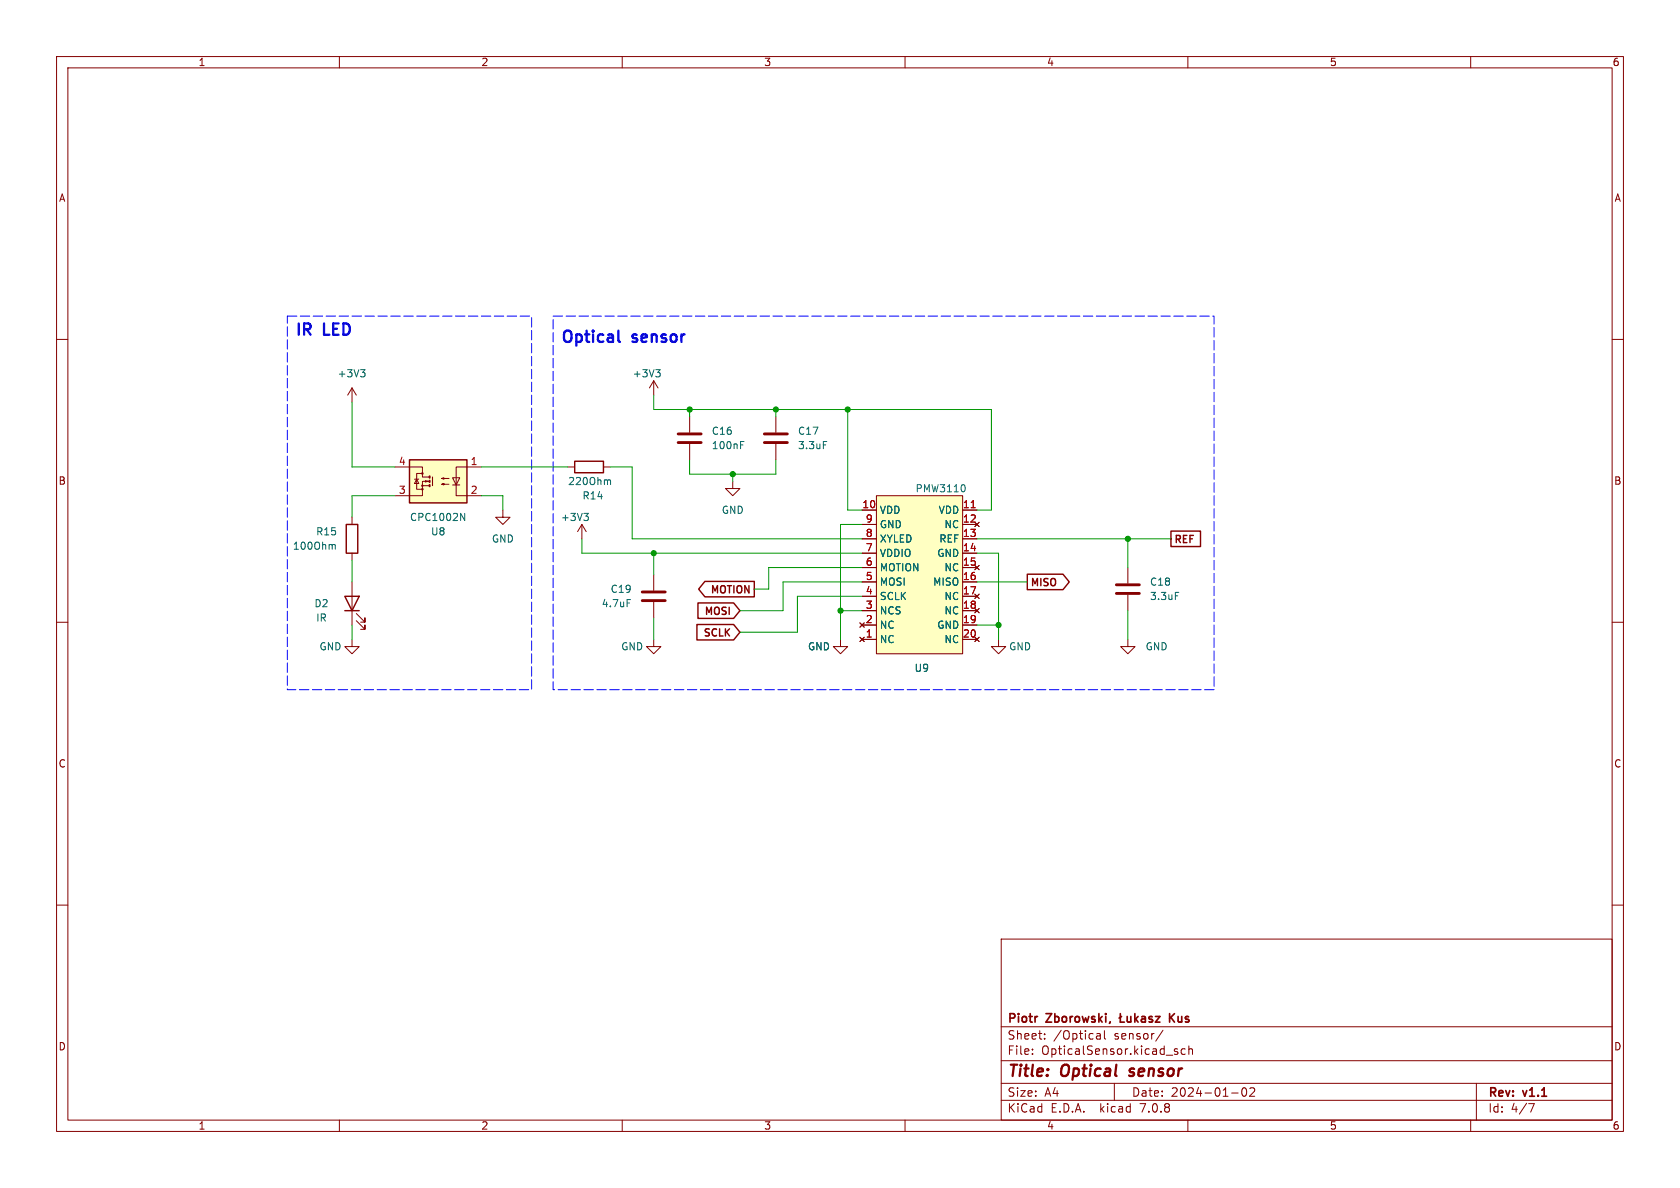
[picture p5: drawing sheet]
<svg xmlns="http://www.w3.org/2000/svg" width="297mm" height="210mm" viewBox="0 0 297 210" stroke-linecap="round" stroke-linejoin="round" font-family="sans-serif">
<g fill="none" stroke="#840000" stroke-width=".18">
<path d="M10 10h277v190h-277zM12 12h273v186h-273zM60 10v2M110 10v2M160 10v2M210 10v2M260 10v2M10 60h2M285 60h2M62.2 68.6v2.5M62.2 68.6l-.7 1.3M62.2 68.6l.8 1.3"/>
<path d="M115.6 67.3v2.6M115.6 67.3l-.8 1.3M115.6 67.3l.7 1.3M121.9 73.7v2.8M121.9 78.5v2.8M137.2 73.7v2.8M137.2 78.5v2.8M62.2 91.4v1.3M62.2 97.8v1.3M69.8 82.6h4.9v1.7h1.2M73.3 84.7h.7M73.7 84.7l.3 .8h-.7z"/>
<path d="M74.7 83.7h-1v2.8h1M74.7 85.9h1.2M75.2 85l.5 .1-.5 .1zM75.9 85.1h-1.2v2.5h-4.9M78.1 85.6l.4-.1v.2l-.4-.1h1.3M78.1 84.6l.4-.1v.2l-.4-.1h1.3M80 84.5h1.3l-.7 1.2zM80 85.7h1.3M85.1 82.6h-4.5v5h4.5M88.9 90.2v1.2h1.3l-1.3 1.3-1.3-1.3h1.3M100.3 82.6h1.3M102.9 92.7l-.8 1.3"/>
<path d="M102.9 92.7v2.6M102.9 92.7l.7 1.3M106.7 82.6h1.2M129.5 85.1v1.3h1.3l-1.3 1.2-1.2-1.2h1.2M152.4 90.2h2.5M152.4 92.7h2.5M152.4 95.3h2.5M152.4 97.8h2.5M154.9 87.6h15.3v28h-15.3zM170.2 90.2h2.5M170.2 92.7h2.5M170.2 95.3h2.5"/>
<path d="M170.2 97.8h2.5M172.3 92.3l.8 .8M172.3 99.9l.8 .8M173.1 92.3l-.8 .8M173.1 99.9l-.8 .8M10 110h2M62.2 113v1.3h1.3l-1.3 1.3-1.2-1.3h1.2M62.2 102.9v7.6M63 109.7l1.5 1.6v-.8v.8h-.7M63 108.5l1.5 1.5v-.8v.8h-.7M115.6 113v1.3h1.2l-1.2 1.3-1.3-1.3h1.3M115.6 101.6v2.8"/>
<path d="M115.6 106.4v2.8M148.6 113v1.3h-1.3l1.3 1.3 1.3-1.3h-1.3M152 112.6l.8 .8M152 110.1l.8 .8M152.4 113h2.5M152.4 100.3h2.5M152.4 102.9h2.5M152.4 105.4h2.5M152.4 108h2.5M152.4 110.5h2.5M152.8 112.6l-.8 .8M152.8 110.1l-.8 .8"/>
<path d="M170.2 113h2.5M170.2 100.3h2.5M170.2 102.9h2.5M170.2 105.4h2.5M170.2 108h2.5M170.2 110.5h2.5M172.3 105l.8 .8M172.3 107.6l.8 .7M172.3 112.6l.8 .8M173.1 105l-.8 .8M173.1 107.6l-.8 .7M173.1 112.6l-.8 .8"/>
<path d="M176.5 113v1.3h1.3l-1.3 1.3-1.2-1.3h1.2M199.4 113v1.3h1.3l-1.3 1.3-1.3-1.3h1.3M199.4 100.3v2.8M199.4 105.2v2.8M285 110h2M10 160h2M285 160h2M177 166h108v32h-108zM60 198v2M110 198v2M160 198v2M177 194.5h108"/>
<path d="M177 191.5h108M177 187.5h108M177 181.5h108M182.5 186.3v.1M182.5 185.5v.1M184.7 183.6v.1M184.7 182.8v.1M193.9 182.8h.6v.9M193.9 183.6h.6M194.5 183.1l-.6 .1M195.2 182.2v1.3l.3 .2M197 191.5v3"/>
<path d="M205.6 182.1l-1.3 2M207.6 185.7l.6 .4-.2 .3-.4-.1M208.2 185.5l-.4-.1-.2 .2M209.5 185.5l-.4-.1-.3 .3v.4l.2 .2h.5M210 198v2M210.2 185.5l.2-.1 .3 .1 .1 .9M210.2 184.9v1.5M217.7 193.2h1.2M219.7 192.4l.2-.1a.81 .81 0 0 1 .6 .6 .81 .81 0 0 1-.3 .8l-.2 .1a.81 .81 0 0 1-.3-1.4zM221 192.4l.5-.1 .2 .1 .1 .3-.9 1.1h.9M260 198v2M261 191.5v6.5"/>
<path d="M270.2 195.1h1l-.6 1.5"/>
<circle cx="74.7" cy="85.9" r=".13"/>
<circle cx="74.7" cy="86.5" r=".13"/>
<circle cx="74.7" cy="83.7" r=".13"/>
</g>
<path d="M199.6 190.1l.2 .1M199.8 189l-.1 .3 .1 .1" fill="none" stroke="#840000" stroke-width=".4"/>
<g fill="none" stroke="#840000" stroke-width=".3">
<path d="M198.1 179.2v1.5h.7M198.3 179.7l-.5 .3M199.3 179.7v.9l.4 .1 .2-.2M199.9 179.7v1M200.6 179.2v1.5M201.2 179.7l-.6 .6M201.8 179.8h.6l.1 .9M203.7 179.8l-.4-.1-.2 .2 .1 .2 .5 .2v.3h-.6M204.3 179.7h.8l-.8 1h.8M206.8 179.2v1.5M207 179.8l.6 .9M207.6 179.2l-.8 .8"/>
<path d="M200.8 180.1l.4 .6M202.5 180l-.5 .1a.29 .29 0 0 0-.2 .3 .29 .29 0 0 0 .2 .3l.5-.1"/>
</g>
<path d="M119.9 78.2h4.1M119.9 76.7h4.1M135.1 78.2h4.1M135.1 76.7h4.1M113.5 106.2h4.1M113.5 104.6h4.1M197.4 104.9h4M197.4 103.4h4" fill="none" stroke="#840000" stroke-width=".51"/>
<g fill="none" stroke="#006464" stroke-width=".18">
<path d="M63.7 65.3h.8l-.4 .5M64.3 65.8l.2 .3v.3l-.2 .2M115.9 65.3h.8l-.4 .5M116.5 65.8l.2 .3v.3l-.2 .2M130.9 78.7h.4M130.9 78h.6M145.6 78h.6M58.9 96.3l.4 .1v.7M81.4 90.7l.8 1.3v-1.3M103.2 90.7h.8l-.4 .5M103.8 91.2l.2 .3v.3l-.2 .2M107.6 84.8l.3 .2v.7"/>
<path d="M110.9 106h.6M207.8 104.7h.6"/>
</g>
<path d="M61.2 92.7h2v5.1h-2zM72.4 81.3h10.1v7.6h-10.1zM101.6 81.5h5.1v2.1h-5.1zM207 93.9h5.2v2.7h-5.2zM61 105.4h2.5l-1.3 2.6zM61 108h2.5M123.2 110.4h6.5l1.1 1.4-1.1 1.3h-6.5zM123.4 106.6h6.3l1.1 1.4-1.1 1.3h-6.3zM124.6 102.8h8.7v2.7h-8.7l-1.1-1.4zM181.6 101.5h6.3l1.1 1.4-1.1 1.3h-6.3z" fill="none" stroke="#840000" stroke-width=".25"/>
<g fill="#ffffc2" stroke="#ffffc2" stroke-width=".18">
<path d="M154.9 87.6h15.3v28h-15.3z"/>
<path d="M72.4 81.3h10.1v7.6h-10.1z"/>
</g>
<path d="M170.5 85.8l.1 .4-.1 .6" fill="none" stroke="#008484" stroke-width=".18"/>
<path d="M171.7 89.8h.7" fill="none" stroke="#a90000" stroke-width=".18"/>
<path d="M76.5 84.3v1.6" fill="none" stroke="#840000" stroke-width=".2"/>
<path d="M75.9 85.7v.3M75.9 85v.2M75.9 84.2v.3" fill="none" stroke="#840000" stroke-width=".36"/>
<path d="M109.3 58.4v1.8l.3 .2" fill="none" stroke="#0000c2" stroke-width=".4"/>
<path d="M50.8 55.9h43.2v66h-43.2v-66M97.8 55.9h116.8v66h-116.8v-66" fill="none" stroke="#00f" stroke-width=".18" stroke-dasharray="1.7 .6"/>
<g fill="none" stroke="#009600" stroke-width=".18">
<path d="M62.2 71.1v11.5h7.6M115.6 69.9v2.5h59.7v17.8h-2.6M121.9 72.4v1.3M137.2 72.4v1.3M149.9 72.4v17.8h2.5M62.2 99.1v3.8M69.8 87.6h-7.6v3.8M85.1 82.6h15.2M85.1 87.6h3.8v2.6M102.9 95.3v2.5h49.5M107.9 82.6h3.9v12.7h40.6M115.6 97.8v3.8"/>
<path d="M121.9 81.3v2.5h15.3v-2.5M129.5 83.8v1.3M152.4 92.7h-3.8v20.3M172.7 97.8h3.8v15.2M172.7 95.3h34.3M199.4 95.3v5M62.2 110.5v2.5M115.6 109.2v3.8M148.6 108h3.8M152.4 102.9h-14v5.1h-7.6M152.4 100.3h-16.5v3.8h-2.6M152.4 105.4h-11.4v6.4h-10.2"/>
<path d="M172.7 102.9h8.9M172.7 110.5h3.8M199.4 108v5"/>
</g>
<g fill="#009600" stroke="#009600" stroke-width=".18">
<circle cx="148.6" cy="108" r=".46"/>
<circle cx="199.4" cy="95.3" r=".46"/>
<circle cx="176.5" cy="110.5" r=".46"/>
<circle cx="129.5" cy="83.8" r=".46"/>
<circle cx="115.6" cy="97.8" r=".46"/>
<circle cx="121.9" cy="72.4" r=".46"/>
<circle cx="137.2" cy="72.4" r=".46"/>
<circle cx="149.9" cy="72.4" r=".46"/>
</g>
<g font-size="2.8" fill="#0000c2">
<text x="52.1" y="59.4">IR</text>
<text x="57.3" y="59.4">LED</text>
<text x="99.1" y="60.7">Optical</text>
<text x="112" y="60.7">sensor</text>
</g>
<g font-size="2.8" fill="#840000">
<text x="178" y="190.9">Title:</text>
<text x="187.7" y="190.9">Optical</text>
<text x="200.6" y="190.9">sensor</text>
</g>
<g font-size="2.1" fill="#840000">
<text x="178" y="184">Sheet:</text>
<text x="178" y="181.2">Piotr</text>
<text x="185.1" y="181.2">Zborowski,</text>
<text x="186.2" y="184">/Optical</text>
<text x="197" y="184">sensor/</text>
<text x="208" y="181.2">Kus</text>
<text x="178" y="186.7">File:</text>
<text x="184.1" y="186.7">OpticalSensor.kicad_sch</text>
<text x="178" y="196.9">KiCad</text>
<text x="178" y="194.1">Size:</text>
<text x="184.7" y="194.1">A4</text>
<text x="185.7" y="196.9">E.D.A.</text>
<text x="194.6" y="196.9">kicad</text>
<text x="200" y="194.1">Date:</text>
<text x="201.8" y="196.9">7.0.8</text>
<text x="207" y="194.1">2024-01-02</text>
<text x="263" y="194.3">Rev:</text>
<text x="263" y="196.9">Id:</text>
<text x="267.1" y="196.9">4/7</text>
<text x="269.4" y="194.3">v1.1</text>
</g>
<g font-size="1.8" fill="#840000">
<text x="35" y="11.9">1</text>
<text x="85" y="11.9">2</text>
<text x="135" y="11.9">3</text>
<text x="185" y="11.9">4</text>
<text x="235" y="11.9">5</text>
<text x="285" y="11.9">6</text>
<text x="10.3" y="35.9">A</text>
<text x="285.3" y="35.9">A</text>
<text x="10.3" y="85.9">B</text>
<text x="285.3" y="85.9">B</text>
<text x="207.5" y="96.4">REF</text>
<text x="125.4" y="105.2">MOTION</text>
<text x="182.1" y="104">MISO</text>
<text x="124.1" y="112.9">SCLK</text>
<text x="124.3" y="109.1">MOSI</text>
<text x="10.3" y="135.9">C</text>
<text x="285.3" y="135.9">C</text>
<text x="10.3" y="185.9">D</text>
<text x="285.3" y="185.9">D</text>
<text x="35" y="199.9">1</text>
<text x="85" y="199.9">2</text>
<text x="135" y="199.9">3</text>
<text x="185" y="199.9">4</text>
<text x="235" y="199.9">5</text>
<text x="285" y="199.9">6</text>
</g>
<g font-size="1.8" fill="#006464">
<text x="59.6" y="66.9">+3V3</text>
<text x="111.8" y="66.9">+3V3</text>
<text x="125.7" y="77.1">C16</text>
<text x="141" y="77.1">C17</text>
<text x="125.7" y="79.6">100nF</text>
<text x="141" y="79.6">3.3uF</text>
<text x="100.3" y="86">220Ohm</text>
<text x="102.9" y="88.5">R14</text>
<text x="55.8" y="94.8">R15</text>
<text x="72.4" y="92.3">CPC1002N</text>
<text x="76.1" y="94.8">U8</text>
<text x="99.1" y="92.3">+3V3</text>
<text x="127.5" y="91">GND</text>
<text x="155.4" y="91">VDD</text>
<text x="155.4" y="93.6">GND</text>
<text x="165.8" y="91">VDD</text>
<text x="166.9" y="93.6">NC</text>
<text x="51.7" y="97.4">100Ohm</text>
<text x="86.9" y="96.1">GND</text>
<text x="155.4" y="101.2">MOTION</text>
<text x="155.4" y="98.7">VDDIO</text>
<text x="155.4" y="96.1">XYLED</text>
<text x="165.6" y="98.7">GND</text>
<text x="166" y="96.1">REF</text>
<text x="166.9" y="101.2">NC</text>
<text x="55.5" y="107.5">D2</text>
<text x="106.3" y="107.5">4.7uF</text>
<text x="107.9" y="105">C19</text>
<text x="155.4" y="106.3">SCLK</text>
<text x="155.4" y="103.7">MOSI</text>
<text x="164.9" y="103.7">MISO</text>
<text x="166.9" y="106.3">NC</text>
<text x="203.2" y="103.7">C18</text>
<text x="203.2" y="106.3">3.3uF</text>
<text x="55.8" y="110.1">IR</text>
<text x="155.4" y="113.9">NC</text>
<text x="155.4" y="111.4">NC</text>
<text x="155.4" y="108.8">NCS</text>
<text x="165.6" y="111.4">GND</text>
<text x="166.9" y="108.8">NC</text>
<text x="166.9" y="113.9">NC</text>
<text x="56.4" y="115.2">GND</text>
<text x="109.7" y="115.2">GND</text>
<text x="142.7" y="115.2">GND</text>
<text x="161.6" y="119">U9</text>
<text x="178.3" y="115.2">GND</text>
<text x="202.4" y="115.2">GND</text>
</g>
<g font-size="1.8" fill="#a90000">
<text x="70.4" y="82.3">4</text>
<text x="83.1" y="82.3">1</text>
<text x="70.4" y="87.4">3</text>
<text x="83.1" y="87.4">2</text>
<text x="152.4" y="89.9">10</text>
<text x="170.1" y="89.9">11</text>
<text x="153" y="95">8</text>
<text x="153" y="92.5">9</text>
<text x="170.1" y="92.5">12</text>
<text x="170.1" y="95">13</text>
<text x="153" y="100.1">6</text>
<text x="153" y="97.5">7</text>
<text x="170.1" y="97.5">14</text>
<text x="170.1" y="100.1">15</text>
<text x="153" y="107.7">3</text>
<text x="153" y="105.2">4</text>
<text x="153" y="102.6">5</text>
<text x="170.1" y="102.6">16</text>
<text x="170.1" y="105.2">17</text>
<text x="170.1" y="107.7">18</text>
<text x="153" y="112.8">1</text>
<text x="153" y="110.2">2</text>
<text x="170.1" y="110.2">19</text>
<text x="170.1" y="112.8">20</text>
</g>
<text font-size="1.8" fill="#008484" x="161.8" y="87.2">PMW3110</text>
</svg>
